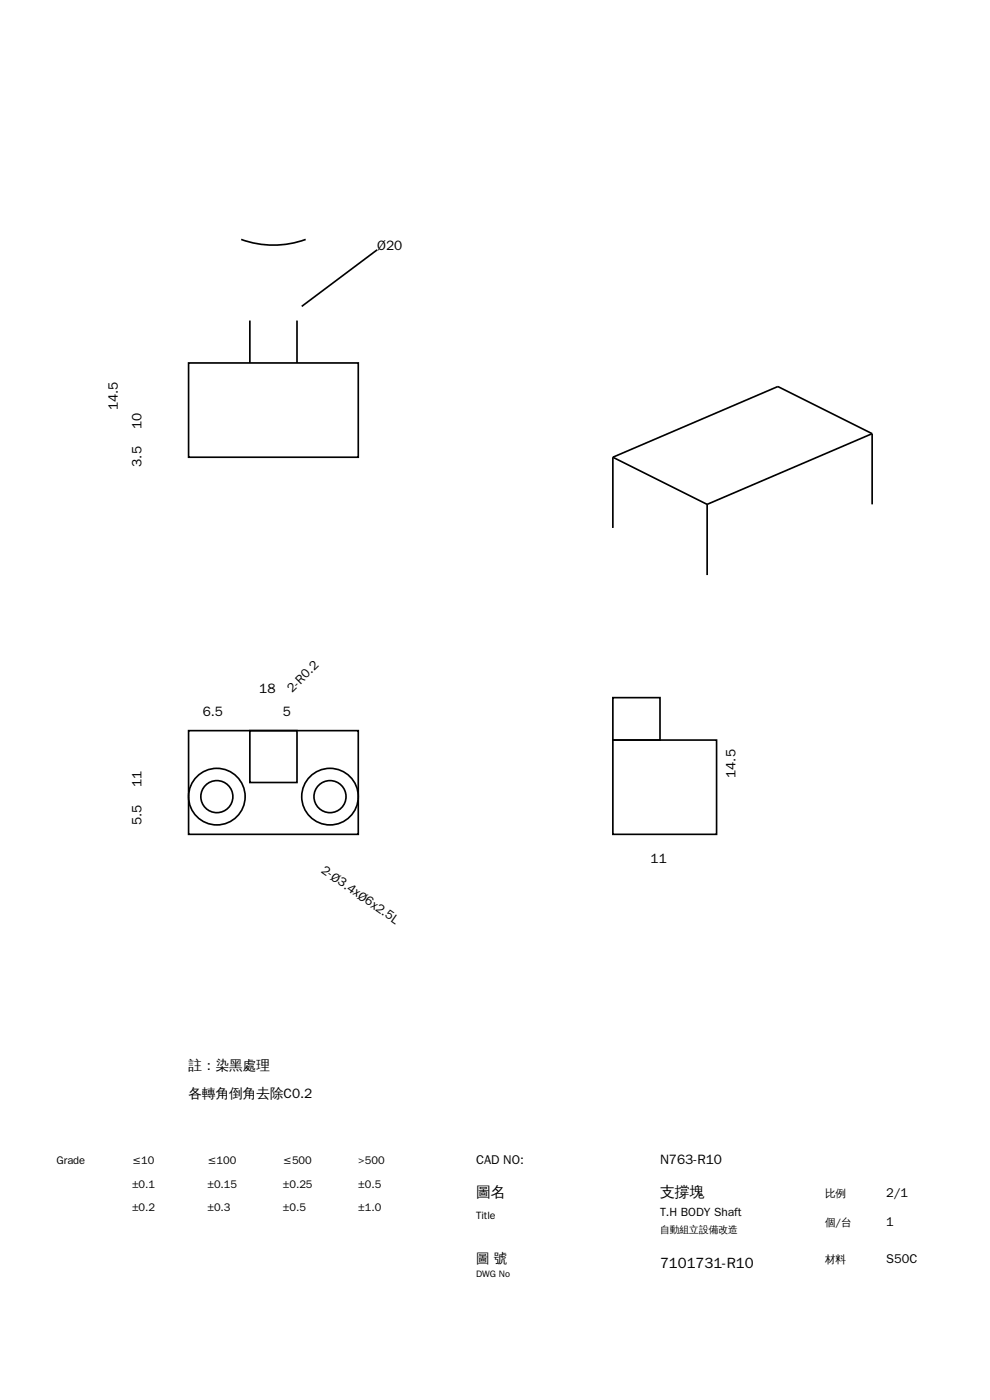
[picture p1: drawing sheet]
<svg xmlns="http://www.w3.org/2000/svg" width="210mm" height="297mm" viewBox="0 0 210 297" stroke-linecap="round" stroke-linejoin="round" font-family="sans-serif">
<g fill="none" stroke="#000" stroke-width=".35">
<path d="M51.2 50.8a20 20 0 0 0 13.6 0M80 53l-16 12M40 77h36v20h-36zM53 68v9M63 68v9M130 97l20 10M130 97v15M185 92l-20-10-35 15M185 92l-35 15M185 92v15M150 107v15M40 155h36v22h-36z"/>
<path d="M53 155h10v11h-10zM130 157h22v20h-22zM130 148h10v9h-10z"/>
<circle cx="46" cy="169" r="6"/>
<circle cx="46" cy="169" r="3.4"/>
<circle cx="70" cy="169" r="6"/>
<circle cx="70" cy="169" r="3.4"/>
</g>
<g font-size="3.2">
<text x="101" y="254">圖名</text>
<text x="140" y="254">支撐塊</text>
<text x="140" y="269">7101731-R10</text>
</g>
<g font-size="2.9">
<text x="80" y="53">Ø20</text>
<text x="25" y="87" transform="rotate(-90 25 87)">14.5</text>
<text x="30" y="91" transform="rotate(-90 30 91)">10</text>
<text x="30" y="99" transform="rotate(-90 30 99)">3.5</text>
<text x="55" y="147">18</text>
<text x="43" y="152">6.5</text>
<text x="60" y="152">5</text>
<text x="30" y="167" transform="rotate(-90 30 167)">11</text>
<text x="156" y="165" transform="rotate(-90 156 165)">14.5</text>
<text x="30" y="175" transform="rotate(-90 30 175)">5.5</text>
<text x="138" y="183">11</text>
<text x="40" y="227">註：染黑處理</text>
<text x="40" y="233">各轉角倒角去除C0.2</text>
<text x="140" y="247">N763-R10</text>
<text x="101" y="268">圖 號</text>
</g>
<g font-size="2.7">
<text x="62" y="147" transform="rotate(-45 62 147)">2-R0.2</text>
<text x="68" y="185" transform="rotate(35 68 185)">2-Ø3.4xØ6x2.5L</text>
<text x="101" y="247">CAD NO:</text>
<text x="188" y="254">2/1</text>
<text x="188" y="260">1</text>
<text x="188" y="268">S50C</text>
</g>
<text font-size="2.5" x="140" y="258">T.H BODY Shaft</text>
<g font-size="2.3">
<text x="12" y="247">Grade</text>
<text x="28" y="247">≤10</text>
<text x="28" y="252">±0.1</text>
<text x="44" y="247">≤100</text>
<text x="44" y="252">±0.15</text>
<text x="60" y="247">≤500</text>
<text x="60" y="252">±0.25</text>
<text x="76" y="247">&gt;500</text>
<text x="76" y="252">±0.5</text>
<text x="28" y="257">±0.2</text>
<text x="44" y="257">±0.3</text>
<text x="60" y="257">±0.5</text>
<text x="76" y="257">±1.0</text>
<text x="175" y="254">比例</text>
<text x="101" y="258.5">Title</text>
<text x="175" y="260">個/台</text>
<text x="175" y="268">材料</text>
</g>
<text font-size="2.1" x="140" y="261.5">自動組立設備改造</text>
<text font-size="2" x="101" y="271">DWG No</text>
</svg>
